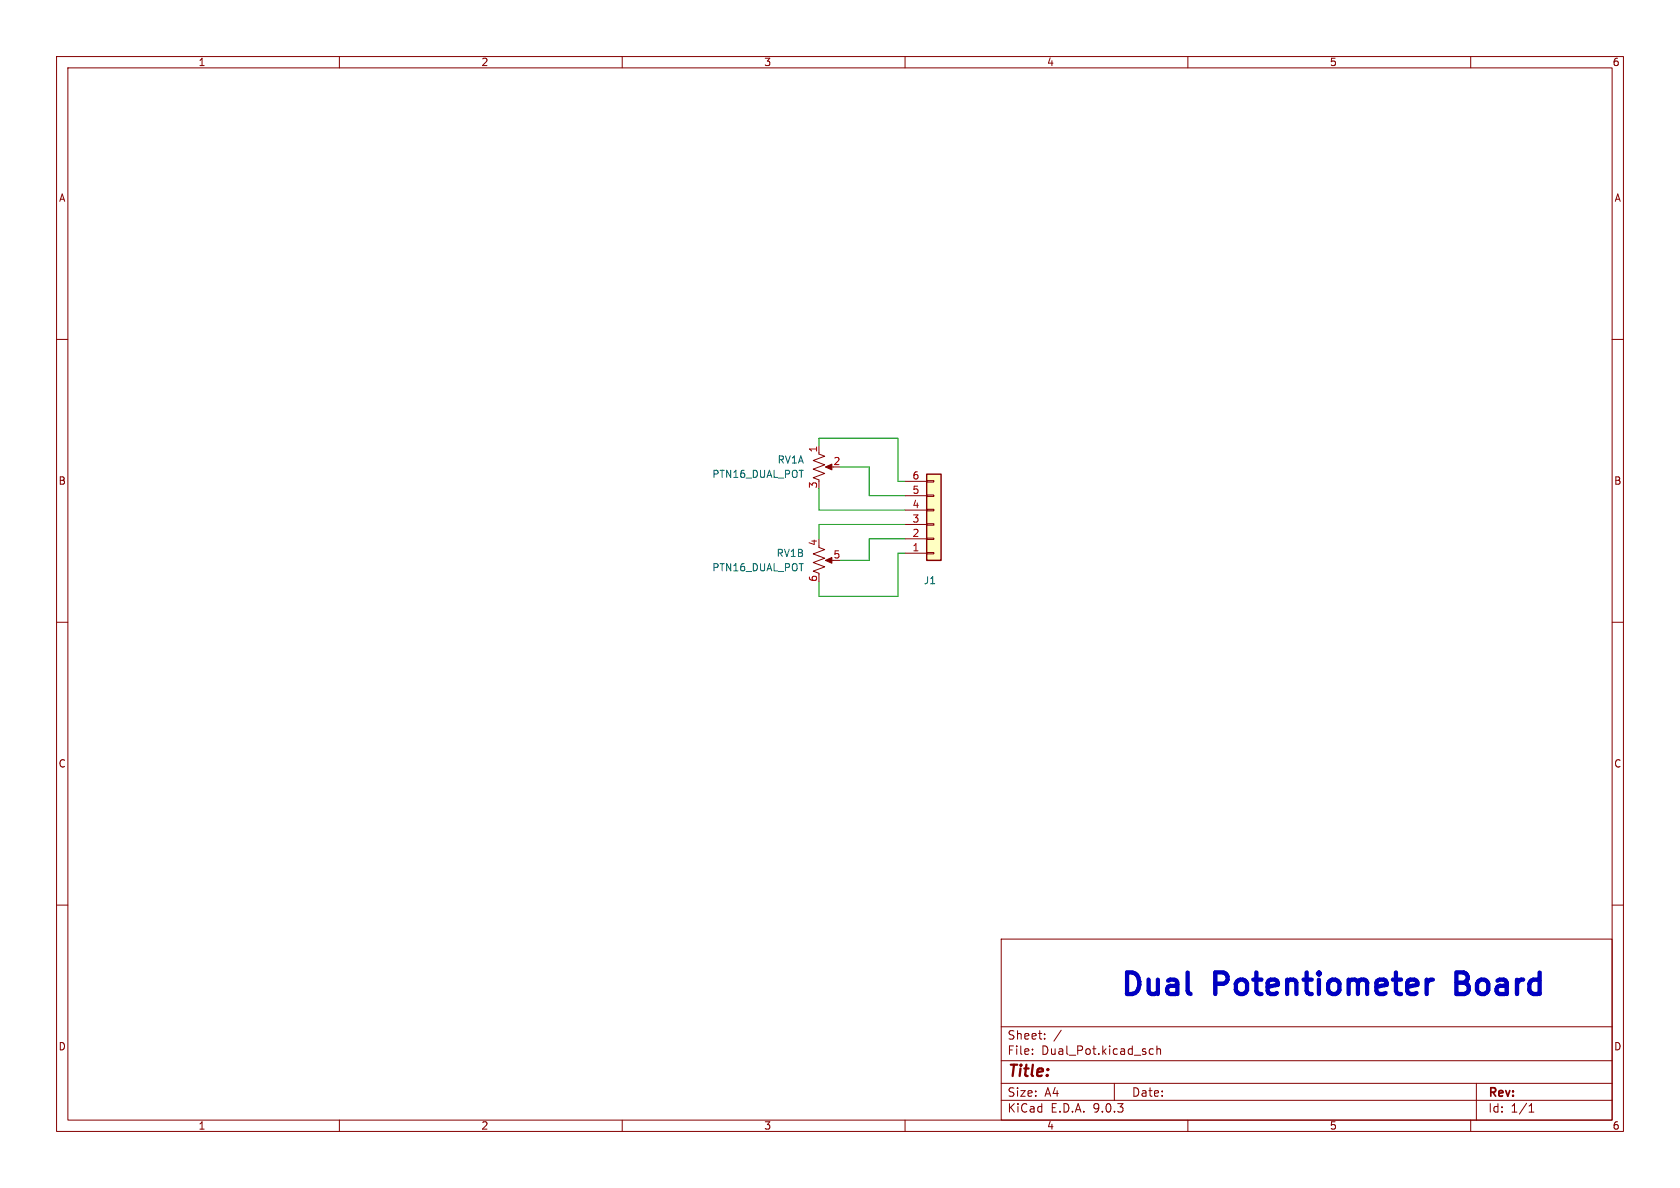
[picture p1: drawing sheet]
<svg xmlns="http://www.w3.org/2000/svg" width="297mm" height="210mm" viewBox="0 0 297 210" stroke-linecap="round" stroke-linejoin="round" font-family="sans-serif">
<g fill="none" stroke="#840000" stroke-width=".18">
<path d="M10 10h277v190h-277zM12 12h273v186h-273zM60 10v2M110 10v2M160 10v2M210 10v2M260 10v2M10 60h2M285 60h2M10 110h2M285 110h2M10 160h2"/>
<path d="M177 166h108v32h-108zM285 160h2M60 198v2M110 198v2M160 198v2M177 194.5h108M177 191.5h108M177 187.5h108M177 181.5h108M182.5 186.3v.1M182.5 185.5v.1M184.7 183.6v.1"/>
<path d="M184.7 182.8v.1M187.6 182.1l-1.3 2M197 191.5v3M203.9 185.5l-.4-.1-.3 .3v.4l.1 .2h.6M204.5 185.5l.2-.1 .4 .1 .1 .9M204.5 184.9v1.5M210 198v2M260 198v2M261 191.5v6.5M270.3 196.6h.9M270.3 195.5l.4-.4v1.5"/>
</g>
<path d="M163.8 83.8h2.6v15.3h-2.6z" fill="#ffffc2"/>
<path d="M163.8 83.8h2.6v15.3h-2.6z" fill="none" stroke="#840000" stroke-width=".25"/>
<g fill="none" stroke="#840000" stroke-width=".18">
<path d="M144.8 78.7v1.3M144.8 96.8l1 .4-2 .7 2 .8-2 .7 2 .8-2 .8 1 .3v.3M144.8 80.3l1 .3-2 .8 2 .8-2 .7 2 .8-2 .8 1 .3v.3M146.3 99.1h1M146.3 82.6h1M160 97.8h3.8M160 95.3h3.8M160 92.7h3.8M160 90.2h3.8M160 87.6h3.8M160 85.1h3.8M163.8 97.7h1.3v.2h-1.3z"/>
<path d="M163.8 95.1h1.3v.3h-1.3zM163.8 92.6h1.3v.2h-1.3zM163.8 90h1.3v.3h-1.3zM163.8 87.5h1.3v.3h-1.3zM163.8 85h1.3v.2h-1.3z"/>
</g>
<g fill="#840000" stroke="#840000" stroke-width=".18">
<path d="M145.9 99.1l1.2-.5v1z"/>
<path d="M145.9 82.6l1.2-.6v1.1z"/>
</g>
<path d="M144.8 78.7v-1.2h13.9v7.6h1.3M144.8 86.4v3.8h15.2M148.6 82.6h5.1v5h6.3M160 92.7h-15.2v2.6M160 97.8h-1.3v7.6h-13.9v-2.5M160 95.3h-6.3v3.8h-5.1" fill="none" stroke="#009600" stroke-width=".18"/>
<path d="M252.2 173.2v2.5M253.3 173.2a.97 .97 0 0 0-1.1 .7" fill="none" stroke="#0000c2" stroke-width=".76"/>
<g font-size="5.3" fill="#0000c2">
<text x="197.6" y="177">Dual</text>
<text x="214.7" y="177">Potentiometer</text>
<text x="258.9" y="177">Board</text>
</g>
<text font-size="2.8" fill="#840000" x="178" y="190.9">Title:</text>
<g font-size="2.1" fill="#840000">
<text x="178" y="184">Sheet:</text>
<text x="178" y="186.7">File:</text>
<text x="184.1" y="186.7">Dual_Pot.kicad_sch</text>
<text x="178" y="196.9">KiCad</text>
<text x="178" y="194.1">Size:</text>
<text x="184.7" y="194.1">A4</text>
<text x="185.7" y="196.9">E.D.A.</text>
<text x="193.3" y="196.9">9.0.3</text>
<text x="200" y="194.1">Date:</text>
<text x="263" y="194.3">Rev:</text>
<text x="263" y="196.9">Id:</text>
<text x="267.1" y="196.9">1/1</text>
</g>
<g font-size="1.8" fill="#840000">
<text x="35" y="11.9">1</text>
<text x="85" y="11.9">2</text>
<text x="135" y="11.9">3</text>
<text x="185" y="11.9">4</text>
<text x="235" y="11.9">5</text>
<text x="285" y="11.9">6</text>
<text x="10.3" y="35.9">A</text>
<text x="285.3" y="35.9">A</text>
<text x="10.3" y="85.9">B</text>
<text x="285.3" y="85.9">B</text>
<text x="10.3" y="135.9">C</text>
<text x="285.3" y="135.9">C</text>
<text x="10.3" y="185.9">D</text>
<text x="285.3" y="185.9">D</text>
<text x="35" y="199.9">1</text>
<text x="85" y="199.9">2</text>
<text x="135" y="199.9">3</text>
<text x="185" y="199.9">4</text>
<text x="235" y="199.9">5</text>
<text x="285" y="199.9">6</text>
</g>
<g font-size="1.8" fill="#006464">
<text x="137.4" y="82.1">RV1A</text>
<text x="125.8" y="84.7">PTN16_DUAL_POT</text>
<text x="125.8" y="101.2">PTN16_DUAL_POT</text>
<text x="137.2" y="98.7">RV1B</text>
<text x="163.2" y="103.5">J1</text>
</g>
<g font-size="1.8" fill="#a90000">
<text x="144.5" y="80.1" transform="rotate(-90 144.5 80.1)">1</text>
<text x="147.2" y="82.3">2</text>
<text x="144.5" y="86.4" transform="rotate(-90 144.5 86.4)">3</text>
<text x="161.2" y="89.9">4</text>
<text x="161.2" y="87.4">5</text>
<text x="161.2" y="84.8">6</text>
<text x="161.2" y="95">2</text>
<text x="161.2" y="92.5">3</text>
<text x="144.5" y="96.6" transform="rotate(-90 144.5 96.6)">4</text>
<text x="147.2" y="98.8">5</text>
<text x="161.2" y="97.5">1</text>
<text x="144.5" y="102.9" transform="rotate(-90 144.5 102.9)">6</text>
</g>
</svg>
